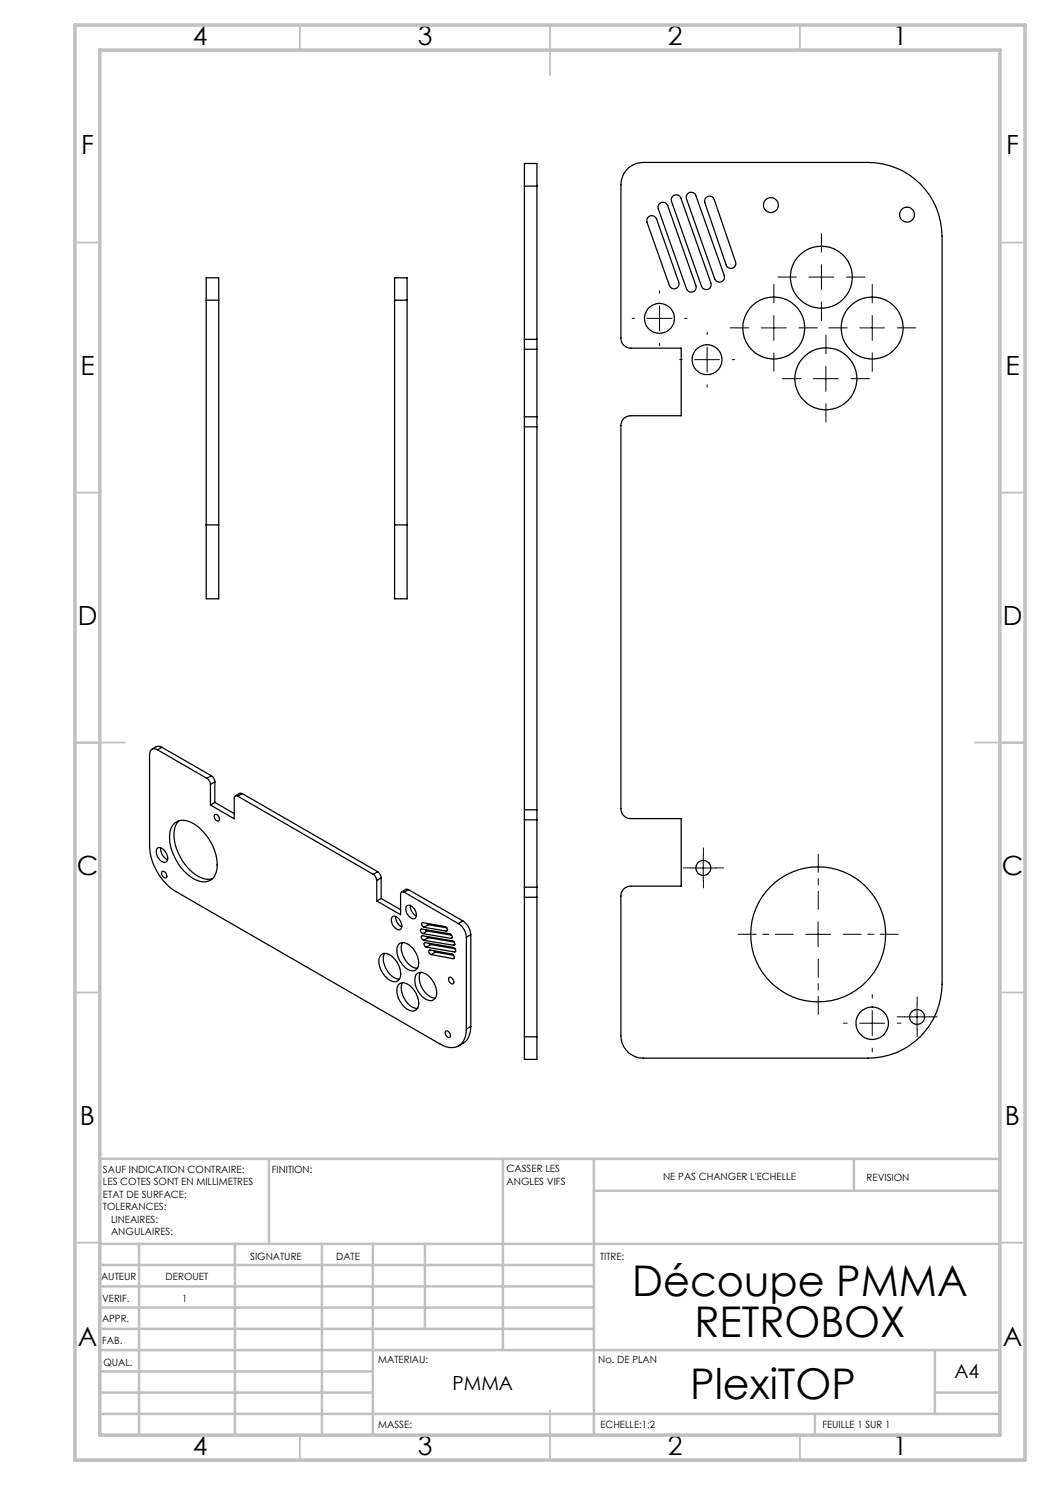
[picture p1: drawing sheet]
<svg xmlns="http://www.w3.org/2000/svg" width="210mm" height="297mm" viewBox="0 0 210 297" stroke-linecap="round" stroke-linejoin="round" font-family="sans-serif">
<path d="M158.6 186.9h-11M163.6 191.9v11M163.6 181.9v-11M168.6 186.9h11" fill="none" stroke="#000" stroke-width=".2" stroke-dasharray="30.5 1.3 1.3 1.3" stroke-dashoffset="26.9"/>
<g fill="none" stroke="#000" stroke-width=".2" stroke-dasharray="30.5 1.3 1.3 1.3">
<path d="M131.9 58.7v-.5M159.3 55.4h-3.7M164.3 50.4v-3.7M169.3 55.4h3.7M126.9 63.7h-.5M131.9 68.7v.5M136.4 71.9h-.5M136.9 63.7h.5M141.4 76.9v.5M141.4 66.9v-.5M146.4 71.9h.5M149.8 65.6h-3.7"/>
<path d="M154.8 70.6v3.7M154.8 60.6v-3.7M159.8 65.6h3.7M160.2 75.7h-3.7M164.3 60.4v3.7M165.2 70.7v-3.7M169.4 65.6h-3.7M170.2 75.7h3.7M174.4 70.6v3.7M174.4 60.6v-3.7M179.4 65.6h3.7M165.2 80.7v3.7"/>
<path d="M138.2 173.6h-1.5M140.7 176.1v1.5M140.7 171.1v-1.5M143.2 173.6h1.5M174.4 199.6v-.7M169.4 204.6h-.7M174.4 209.6v.8M179.4 204.6h.8M180.9 203.4h-1.5M183.4 205.9v1.5M183.4 200.9v-1.5M185.9 203.4h1.5"/>
</g>
<g fill="none" stroke="#000" stroke-width=".2">
<path d="M161.8 55.4h5M164.3 52.9v5M129.4 63.7h5M131.9 61.2v5M138.9 71.9h5M141.4 69.5v4.9M152.3 65.6h5M154.8 63.1v5M162.7 75.7h5M165.2 73.3v4.9M171.9 65.6h5M174.4 63.1v5"/>
<path d="M138.2 173.6h5M140.7 171.1v5M161.1 186.9h5M163.6 184.4v5M171.9 204.6h5M174.4 202.1v5M180.9 203.4h5M183.4 200.9v5"/>
</g>
<g fill="none" stroke="#c0c0c0" stroke-width=".35">
<path d="M60 5v5M110 5v10M160 5v5M15 48.5h5M200 48.5h5M15 98.5h5M200 98.5h5M15 148.5h10M195 148.5h10M15 198.5h5M200 198.5h5M15 248.5h5"/>
<path d="M200 248.5h5M60 287v5M110 282v10M160 287v5"/>
</g>
<g fill="none" stroke="#c0c0c0" stroke-width=".5">
<path d="M53.8 231.8v17M100.6 231.8v38.2M118.8 231.8v55.2M118.8 238.2h81.2M170.8 231.8v6.4M200 231.8h-180v55.2M20 248.8h180M20 257.3h98.8M20 253h98.8M27.8 248.8v38.2M47 248.8v38.2M64.4 248.8v38.2"/>
<path d="M74.6 248.8v38.2M85 248.8v17M20 265.8h98.8M20 261.5h98.8M20 278.5h54.6M20 274.3h54.6M20 270h180M187 278.5h13M187 270v12.8M20 282.8h180M163 282.8v4.2"/>
</g>
<path d="M15 5h190v287h-190zM20 10h180v277h-180z" fill="none" stroke="#c0c0c0" stroke-width=".7"/>
<g fill="none" stroke="#000" stroke-width=".25">
<path d="M104.9 37.2v-4.5h2.5v4.5M104.9 37.2v30.7M104.9 37.2h2.5M107.4 37.2v30.7M125.8 33.5a4.4 4.4 0 0 1 2.9-1h44.9a14.8 14.8 0 0 1 14.8 14.8v149.5a14.8 14.8 0 0 1-14.8 14.8h-44.9a4.4 4.4 0 0 1-4.5-4.5v-27.9a1.93 1.93 0 0 1 2-2h10v-13.5h-10a1.99 1.99 0 0 1-2-2v-76.6a1.93 1.93 0 0 1 2-2h10v-13.5h-10a1.99 1.99 0 0 1-2-2v-30.6a4.8 4.8 0 0 1 1.6-3.5zM134.6 39.2a.95 .95 0 0 1 1.6 .4l6 17a.99 .99 0 0 1-.6 1.3 .99 .99 0 0 1-1.3-.6l-6-17-.1-.4zM137.6 38.7a.98 .98 0 0 1 1.6 .4l5.7 16a1.01 1.01 0 0 1-.7 1.3 1.01 1.01 0 0 1-1.3-.6l-5.6-16-.1-.4zM141.3 39.5a.98 .98 0 0 1 1.5 .4l4.3 12.5a.99 .99 0 0 1-.6 1.3 .99 .99 0 0 1-1.3-.7l-4.2-12.5-.1-.4zM129.7 43.4a.98 .98 0 0 1 1.6 .4l4.4 12.6a.99 .99 0 0 1-.6 1.3 .99 .99 0 0 1-1.2-.6l-4.5-12.7v-.7zM131.9 40.7a1.03 1.03 0 0 1 1.6 .4l5.7 16a.99 .99 0 0 1-.6 1.3 .99 .99 0 0 1-1.3-.6l-5.6-16-.1-.4zM41.2 60v-4.4h2.5v4.4M41.2 60v45"/>
<path d="M41.2 60h2.5M43.7 60v45M78.9 60v-4.4h2.5v4.4M78.9 60h2.5M78.9 60v45M81.4 60v45M104.9 67.9v1.9M104.9 69.8v13.6M104.9 67.9h2.5M104.9 69.8h2.5M107.4 67.9v1.9M107.4 69.8v13.6"/>
<path d="M104.9 83.4v2M104.9 85.4v76.6M104.9 85.4h2.5M104.9 83.4h2.5M107.4 83.4v2M107.4 85.4v76.6M41.2 105v14.8h2.5v-14.8M41.2 105h2.5M78.9 105v14.8h2.5v-14.8M78.9 105h2.5M31.5 150a.96 .96 0 0 0-1.1-.2 .96 .96 0 0 0-.5 1.1v18.3a11.5 11.5 0 0 0 5.2 9.1l52.9 30.5a3.2 3.2 0 0 0 4.6-.5l.6-1.4 .1-1.1M31.5 150l9.9 5.7"/>
<path d="M32.4 149.5l-.5-.2h-.5l-1 .6M32.4 149.5l-.9 .5M32.4 149.5l9.9 5.6M41.4 155.7a1.62 1.62 0 0 1 .7 1.2M42.1 156.9v4.1M42.3 155.1a1.6 1.6 0 0 1 .7 1.3M42.3 155.1l-.9 .6M43 156.4l-.9 .5M43 156.4v4.1M47.6 159.2a.42 .42 0 0 0-.5 0 .42 .42 0 0 0-.3 .4v4.2l-4.7-2.8M47.6 159.2l27 15.7M48.4 158.7h-.5l-.8 .5"/>
<path d="M48.4 158.7l-.8 .5M48.4 158.7l27.1 15.6M31.5 169.6a1.68 1.68 0 0 1 1.9 1.5 .83 .83 0 0 1 .1 1 .83 .83 0 0 1-.9 .3 2.1 2.1 0 0 1-1.1-2.8zM32.1 169.5a2.32 2.32 0 0 0 1.4 2.4M32.3 174.4a.77 .77 0 0 1 .9 .2 .77 .77 0 0 1 .1 .9 .79 .79 0 0 1-1-1zM34.7 164.8a2.95 2.95 0 0 1 4-.1 10.1 10.1 0 0 1 4.7 9.3 2.7 2.7 0 0 1-4.3 2 10.3 10.3 0 0 1-5.1-9.6l.3-.8zM35.8 164.1a4.8 4.8 0 0 0-.8 4.6 10.1 10.1 0 0 0 5.5 6.9l.9 .3 1.1-.1M43 162.9a.83 .83 0 0 1 .8 .4 .83 .83 0 0 1-.1 .9 .9 .9 0 0 1-.7-1.3zM43 160.5l-.9 .5M43 160.5l3.8 2.2M74.6 174.9a1.6 1.6 0 0 1 .8 1.2M75.4 176.1v4.1"/>
<path d="M75.5 174.3a1.6 1.6 0 0 1 .7 1.3M75.5 174.3l-.9 .6M76.2 179.7l-.8 .5M76.2 179.7l3.9 2.2M76.2 175.6l-.8 .5M76.2 175.6v4.1M80.8 178.4a.44 .44 0 0 0-.5 0 .44 .44 0 0 0-.2 .5v4l-4.7-2.7M80.8 178.4l10.9 6.3M81.7 177.9h-.5l-.9 .5M81.7 177.9l-.9 .5M81.7 177.9l10.9 6.3M104.9 177.4v2.1"/>
<path d="M104.9 162v2M104.9 162h2.5M104.9 164v13.4M104.9 179.5v27.9M104.9 179.5h2.5M104.9 177.4h2.5M104.9 164h2.5M107.4 177.4v2.1M107.4 162v2M107.4 164v13.4M107.4 179.5v27.9M76.2 191a1.86 1.86 0 0 1 2.6 .7 3.8 3.8 0 0 1 1 4.3 1.55 1.55 0 0 1-2.2-.2 4.4 4.4 0 0 1-1.7-4.4z"/>
<path d="M76.9 190.7a4.2 4.2 0 0 0 2.2 4.9l.8 .2M78.5 183.4a1.42 1.42 0 0 1 1.8 1.3 .76 .76 0 0 1 0 .9 .76 .76 0 0 1-.9 .3 2 2 0 0 1-.9-2.5zM79.1 183.3a2.29 2.29 0 0 0 1.3 2.1M79.8 188.8a1.66 1.66 0 0 1 2.3 .4 4.1 4.1 0 0 1 1.4 4.4 1.34 1.34 0 0 1-2 .2 4.2 4.2 0 0 1-1.9-4.8zM79.8 196.8a1.76 1.76 0 0 1 2.3 .4 4.2 4.2 0 0 1 1.4 4.4 1.34 1.34 0 0 1-2 .3 4.2 4.2 0 0 1-1.9-4.9zM80.5 188.5a4.1 4.1 0 0 0 1.5 4.6l.7 .4 .8 .2M80.5 196.5a4.2 4.2 0 0 0 2.8 5.2h.2M81.4 181.2a1.52 1.52 0 0 1 1.9 1.5 .74 .74 0 0 1-.4 1 .74 .74 0 0 1-1-.3 1.82 1.82 0 0 1-.5-2.2zM82.1 181.1a2.3 2.3 0 0 0 1.2 2.1M83.2 194.9a1.6 1.6 0 0 1 2.5 .3 4.1 4.1 0 0 1 1.4 4.3 1.34 1.34 0 0 1-2 .3 4.2 4.2 0 0 1-1.9-4.9zM84.1 194.5a4.1 4.1 0 0 0 3 5.1M84.6 186.7a.51 .51 0 0 1-.5-.4 .51 .51 0 0 1 .2-.5l5.7 1a.51 .51 0 0 1 .4 .3 .51 .51 0 0 1-.2 .6"/>
<path d="M84.6 186.7l5.6 1M84.7 188.1l-.4-.6 .1-.4 6.2 1.1 .4 .6-.3 .3M84.7 188.1l6 1M84.8 185.5a.51 .51 0 0 1-.4-.4 .51 .51 0 0 1 .2-.6l4.4 .8a.51 .51 0 0 1 .5 .4 .51 .51 0 0 1-.2 .5M84.8 185.5l4.5 .7M85.1 185.9l.3 .3M85.3 189.4a.51 .51 0 0 1-.5-.3 .51 .51 0 0 1 .2-.6l5.7 1a.51 .51 0 0 1 .4 .3 .51 .51 0 0 1-.2 .6M85.3 187.3l.3 .2M85.3 189.4l5.6 1M85.3 184.7l.4 .3M85.4 186.2l-.8 .5M85.4 186.2l4.9 .8"/>
<path d="M85.6 187.5l-.9 .6M85.6 187.5l5.2 .9M85.7 185l-.9 .5M85.7 185l3.7 .6M85.8 188.7l.3 .2M86.1 188.9l-.8 .5M86.1 188.9l4.9 .9M86.2 190.9a.49 .49 0 0 1-.4-.4 .49 .49 0 0 1 .2-.5l4.4 .8a.51 .51 0 0 1 .4 .4 .51 .51 0 0 1-.2 .5M86.2 190.9l4.4 .8M86.8 190.1l.3 .3M87.1 190.4l-.9 .5M87.1 190.4l3.6 .7"/>
<path d="M89.5 186.1l-.2 .1M89.7 195.6a.74 .74 0 0 1 .8 .1 .74 .74 0 0 1 .3 .7l-.1 .2a.6 .6 0 0 1-.6 .1 .6 .6 0 0 1-.4-.6zM90.4 187.5l-.2 .2M90.8 191.6l-.2 .1M90.9 188.9l-.2 .2M91.1 190.2l-.2 .2M91.7 184.7a3.5 3.5 0 0 1 1.6 2.8M92.6 184.2a3.5 3.5 0 0 1 1.6 2.7M92.6 184.2l-.9 .5M93.3 187.5v18.3M94.2 186.9l-.9 .6M94.2 186.9v18.4"/>
<path d="M89.1 206.3a.77 .77 0 0 1 .8 .2 .77 .77 0 0 1 .1 .9 .79 .79 0 0 1-1-1zM94.2 205.3a3.9 3.9 0 0 1-2.5 3.9M94.2 205.3l-.9 .5M104.9 207.4v4.5h2.5v-4.5M104.9 207.4h2.5"/>
<circle cx="154.2" cy="41" r="1.51"/>
<circle cx="164.3" cy="55.4" r="6.2"/>
<circle cx="181.4" cy="42.9" r="1.49"/>
<circle cx="131.9" cy="63.7" r="3"/>
<circle cx="141.4" cy="71.9" r="3"/>
<circle cx="154.8" cy="65.6" r="6.2"/>
<circle cx="165.2" cy="75.8" r="6.2"/>
<circle cx="174.4" cy="65.6" r="6.2"/>
<circle cx="140.7" cy="173.6" r="1.5"/>
<circle cx="163.6" cy="186.9" r="13.5"/>
<circle cx="174.4" cy="204.6" r="3.2"/>
<circle cx="183.4" cy="203.4" r="1.51"/>
</g>
<g font-size="8.5">
<text x="126.4" y="259.3">Découpe PMMA</text>
<text x="138.9" y="267.4">RETROBOX</text>
<text x="138" y="279.7">PlexiTOP</text>
</g>
<g font-size="5.3">
<text x="38.5" y="9">4</text>
<text x="83.5" y="9">3</text>
<text x="133.6" y="9">2</text>
<text x="178.6" y="9">1</text>
<text x="16.2" y="30.8">F</text>
<text x="201.2" y="30.8">F</text>
<text x="16.1" y="75">E</text>
<text x="201.1" y="75">E</text>
<text x="15.5" y="125">D</text>
<text x="200.5" y="125">D</text>
<text x="15.4" y="175">C</text>
<text x="200.4" y="175">C</text>
<text x="16" y="225">B</text>
<text x="201" y="225">B</text>
<text x="15.5" y="269.3">A</text>
<text x="200.5" y="269.3">A</text>
<text x="38.5" y="291">4</text>
<text x="83.5" y="291">3</text>
<text x="133.6" y="291">2</text>
<text x="178.6" y="291">1</text>
</g>
<g font-size="3.9">
<text x="190.9" y="275.5">A4</text>
<text x="90.5" y="278">PMMA</text>
</g>
<g font-size="2">
<text x="20.6" y="234.6">SAUF INDICATION CONTRAIRE:</text>
<text x="20.6" y="237.1">LES COTES SONT EN MILLIMETRES</text>
<text x="20.6" y="239.6">ETAT DE SURFACE:</text>
<text x="54.4" y="234.6">FINITION:</text>
<text x="101.3" y="234.5">CASSER LES</text>
<text x="101.3" y="237">ANGLES VIFS</text>
<text x="132.6" y="236">NE PAS CHANGER L'ECHELLE</text>
<text x="173.3" y="236.2">REVISION</text>
<text x="20.6" y="242.1">TOLERANCES:</text>
<text x="22.2" y="244.6">LINEAIRES:</text>
<text x="22.2" y="247.1">ANGULAIRES:</text>
<text x="50" y="251.9">SIGNATURE</text>
<text x="67.2" y="251.9">DATE</text>
<text x="120" y="251.9">TITRE:</text>
<text x="20.2" y="256.1">AUTEUR</text>
<text x="33.1" y="256.1">DEROUET</text>
<text x="20.4" y="260.3">VERIF.</text>
<text x="36.4" y="260.3">1</text>
<text x="20.4" y="264.4">APPR.</text>
<text x="20.5" y="268.8">FAB.</text>
<text x="20.7" y="273.1">QUAL.</text>
<text x="75.6" y="272.5">MATERIAU:</text>
<text x="119.6" y="272.5">No. DE PLAN</text>
<text x="75.6" y="285.5">MASSE:</text>
<text x="120.1" y="285.6">ECHELLE:1:2</text>
<text x="164.5" y="285.6">FEUILLE 1 SUR 1</text>
</g>
</svg>
